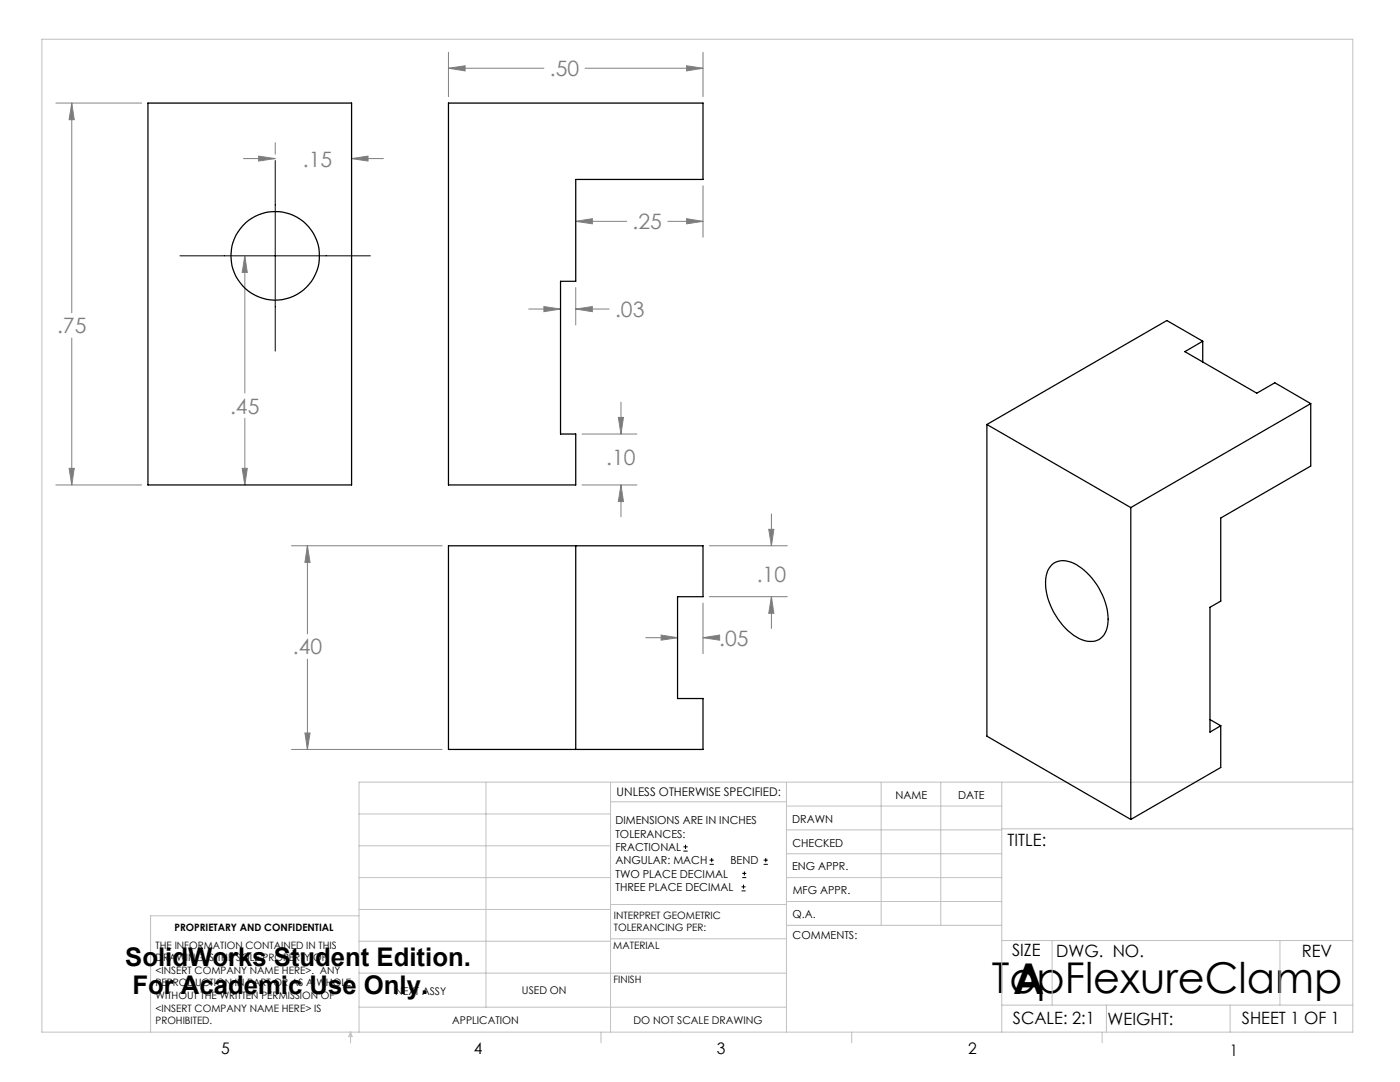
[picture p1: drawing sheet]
<svg xmlns="http://www.w3.org/2000/svg" width="279mm" height="216mm" viewBox="0 0 279 216" stroke-linecap="round" stroke-linejoin="round" font-family="sans-serif">
<g fill="none" stroke="#000" stroke-width=".2">
<path d="M54.9 32v38.1M35.9 51h38M136.4 169.8h.8M136.4 169h.8M136.8 168.6v.8M141.6 172.5h.9M141.6 171.6h.9M142 171.2v.8M148 177.8h.8M148 177h.8M148.1 175.1h.8M148.1 174.3h.8"/>
<path d="M148.4 176.5v.8M148.6 173.9v.8M152.4 172.5h.8M152.4 171.6h.8M152.8 171.2v.8"/>
</g>
<g fill="none" stroke="#808080" stroke-width=".2">
<path d="M89.5 13.6l3.3-.5v1zM89.5 10.4v8.9M89.5 13.6h19M116.8 13.6h23.5M137 13.1l3.3 .5-3.3 .5zM140.3 10.4v8.9M11.1 20.6h17.2M14.3 20.6l.5 3.3h-1zM14.3 20.6v41.8M48.6 31.6h6.3M51.6 31.2l3.3 .4-3.3 .5zM54.9 28.5v2.3"/>
<path d="M70.2 31.6l3.2-.4v.9zM70.2 31.6h6.3M140.3 37.1v10.2M48.9 51l.5 3.4h-1.1zM48.9 51v27.4M114.9 44.2l3.3-.6v1.1zM114.9 44.2h10.2M114.9 57.4v7.4M133.3 44.2h7M137 43.6l3.3 .6-3.3 .5zM14.3 67.5v29.3M105.5 61.7h6.4"/>
<path d="M108.5 61.2l3.4 .5-3.4 .5zM114.9 61.7l3.3-.5v1zM114.9 61.7h6.7M11.1 96.8h17.2M13.8 93.5h1l-.5 3.3zM48.3 93.5h1.1l-.5 3.3zM48.9 83.5v13.3M116.2 86.6h10.9M116.2 96.8h10.9M123.4 83.3h1l-.5 3.3zM123.9 96.8l.5 3.3h-1zM123.9 80.3v6.3"/>
<path d="M123.9 96.8v6.3M58.2 108.9h30M61.3 108.9l.6 3.3h-1zM61.3 108.9v17.6M141.6 108.9h15.5M141.6 119.1h15.5M153.4 105.6h1l-.4 3.3zM154 119.1l.4 3.3h-1zM154 102.6v6.3M154 119.1v6.3M61.3 131.5v18M128.9 127.2h6.3"/>
<path d="M131.9 126.7l3.3 .5-3.3 .5zM140.3 127.2l3.3-.5v1zM140.3 120.3v10.1M140.3 127.2h2M58.2 149.5h30M60.9 146.3h1l-.6 3.2z"/>
</g>
<g fill="none" stroke="#c0c0c0" stroke-width=".2">
<path d="M8.4 7.8h261.6v198.2h-261.6zM97 156.1v44.9M121.8 156.1v49.9M121.8 160h35.2M157 156.1v49.9M175.9 156.1v28.5M187.7 156.1v28.5M199.9 156.1v49.9M270 156.1h-198.4v49.9M71.6 175.1h50.2M71.6 168.8h50.2M71.6 162.4h50.2"/>
<path d="M157 170.4h42.9M157 165.6h42.9M157 160.8h42.9M157 175.1h42.9M157 179.9h42.9M199.9 165.4h70.1M71.6 194.2h85.4M71.6 187.8h50.2M71.6 181.5h50.2M71.6 182.7h-41.5v23.3M121.8 187.3h35.2M121.8 180.5h35.2"/>
<path d="M157 184.6h42.9M199.9 187.7h70.1M210 187.7v12.9M255.4 187.7v12.9M70 206v2.1M70 206l.3 .8h-.7zM71.6 201h85.4M119.9 206v2.1M170 206v2.1M199.9 200.6h70.1M220 206v2.1M220.8 200.6v5.4"/>
<path d="M245.5 200.6v5.4"/>
</g>
<path d="M89.5 13.6l3.3-.5v1zM137 13.1l3.3 .5-3.3 .5zM137 43.6l3.3 .6-3.3 .5zM114.9 44.2l3.3-.6v1.1zM114.9 61.7l3.3-.5v1zM108.5 61.2l3.4 .5-3.4 .5zM123.4 83.3h1l-.5 3.3zM123.9 96.8l.5 3.3h-1zM14.3 20.6l.5 3.3h-1zM13.8 93.5h1l-.5 3.3zM51.6 31.2l3.3 .4-3.3 .5zM70.2 31.6l3.2-.4v.9zM48.9 51l.5 3.4h-1.1zM48.3 93.5h1.1l-.5 3.3zM60.9 146.3h1l-.6 3.2zM61.3 108.9l.6 3.3h-1zM154 119.1l.4 3.3h-1zM153.4 105.6h1l-.4 3.3zM131.9 126.7l3.3 .5-3.3 .5zM140.3 127.2l3.3-.5v1z" fill="#808080"/>
<g fill="none" stroke="#000" stroke-width=".25">
<path d="M29.5 20.6h40.7v76.2h-40.7zM89.5 20.6h50.8v15.2h-25.4v20.3h-3v30.5h3v10.2h-25.4zM240 68.1l-3.5 2.1 14.3 8.3 3.6-2.1 7.2 4.1M240 68.1l-7.1-4.1-35.9 20.7M240 68.1v4.1M197 84.7l28.7 16.6M197 84.7v62.2l28.7 16.6M261.6 80.5l-35.9 20.8M261.6 80.5v12.5l-18 10.4v16.5l-2.1 1.3v24.9l2.1-1.3M89.5 108.9h50.8v10.2h-5.1v20.3h5.1v10.1h-50.8zM114.9 108.9v40.6M210 112.6a4.2 4.2 0 0 1 5.3 .4 13.7 13.7 0 0 1 5.8 11.2 3.6 3.6 0 0 1-5.2 3.4 13.4 13.4 0 0 1-7.2-12.2l.4-1.6z"/>
<path d="M225.7 101.3v62.2M241.5 143.6l2.1 1.2M243.6 144.8v8.3l-17.9 10.4"/>
<circle cx="54.9" cy="51" r="8.8"/>
</g>
<g font-size="8.5">
<text x="197.9" y="198.1">TopFlexureClamp</text>
<text x="202.2" y="198.3">A</text>
</g>
<g font-size="5.1">
<text x="25" y="192.7">SolidWorks Student Edition.</text>
<text x="26.4" y="198.3">For Academic Use Only.</text>
</g>
<g font-size="4.2" fill="#808080">
<text x="109.7" y="15.2">.50</text>
<text x="60.4" y="33.2">.15</text>
<text x="126.3" y="45.7">.25</text>
<text x="122.8" y="63.3">.03</text>
<text x="11.4" y="66.5">.75</text>
<text x="45.9" y="82.5">.45</text>
<text x="121" y="92.8">.10</text>
<text x="151" y="116.1">.10</text>
<text x="58.4" y="130.6">.40</text>
<text x="143.5" y="128.8">.05</text>
</g>
<g font-size="3.4">
<text x="201.1" y="168.8">TITLE:</text>
<text x="202" y="190.8">SIZE</text>
<text x="210.8" y="190.9">DWG. NO.</text>
<text x="259.8" y="191">REV</text>
<text x="202.1" y="204.4">SCALE: 2:1</text>
<text x="221" y="204.5">WEIGHT:</text>
<text x="247.8" y="204.4">SHEET 1 OF 1</text>
</g>
<g font-size="3.2">
<text x="44.2" y="210.4">5</text>
<text x="94.6" y="210.3">4</text>
<text x="143.1" y="210.4">3</text>
<text x="193.2" y="210.3">2</text>
<text x="245.4" y="210.6">1</text>
</g>
<text font-size="2.4" x="123.1" y="158.9">UNLESS OTHERWISE SPECIFIED:</text>
<g font-size="2.2">
<text x="178.7" y="159.4">NAME</text>
<text x="191.2" y="159.4">DATE</text>
<text x="122.8" y="164.5">DIMENSIONS ARE IN INCHES</text>
<text x="122.8" y="167.1">TOLERANCES:</text>
<text x="158.1" y="164.2">DRAWN</text>
<text x="122.8" y="169.8">FRACTIONAL</text>
<text x="122.8" y="172.5">ANGULAR: MACH</text>
<text x="145.8" y="172.5">BEND</text>
<text x="158.1" y="173.7">ENG APPR.</text>
<text x="158.2" y="169.1">CHECKED</text>
<text x="122.8" y="175.1">TWO PLACE DECIMAL</text>
<text x="122.8" y="177.8">THREE PLACE DECIMAL</text>
<text x="158.2" y="178.4">MFG APPR.</text>
<text x="158.2" y="183.2">Q.A.</text>
<text x="158.2" y="187.4">COMMENTS:</text>
</g>
<g font-size="2.1">
<text x="78.8" y="198.5">NEXT ASSY</text>
<text x="104.2" y="198.4">USED ON</text>
<text x="90.2" y="204.3">APPLICATION</text>
<text x="126.4" y="204.3">DO NOT SCALE DRAWING</text>
</g>
<g font-size="2">
<text x="34.8" y="185.7">PROPRIETARY AND CONFIDENTIAL</text>
<text x="122.5" y="183.3">INTERPRET GEOMETRIC</text>
<text x="122.5" y="185.9">TOLERANCING PER:</text>
<text x="31.1" y="189.3">THE INFORMATION CONTAINED IN THIS</text>
<text x="31.1" y="191.8">DRAWING IS THE SOLE PROPERTY OF</text>
<text x="122.4" y="189.4">MATERIAL</text>
<text x="31.1" y="194.3">&lt;INSERT COMPANY NAME HERE&gt;. ANY</text>
<text x="31.1" y="196.8">REPRODUCTION IN PART OR AS A WHOLE</text>
<text x="122.4" y="196.2">FINISH</text>
<text x="31.1" y="199.4">WITHOUT THE WRITTEN PERMISSION OF</text>
<text x="31.1" y="201.9">&lt;INSERT COMPANY NAME HERE&gt; IS</text>
<text x="31.1" y="204.4">PROHIBITED.</text>
</g>
</svg>
